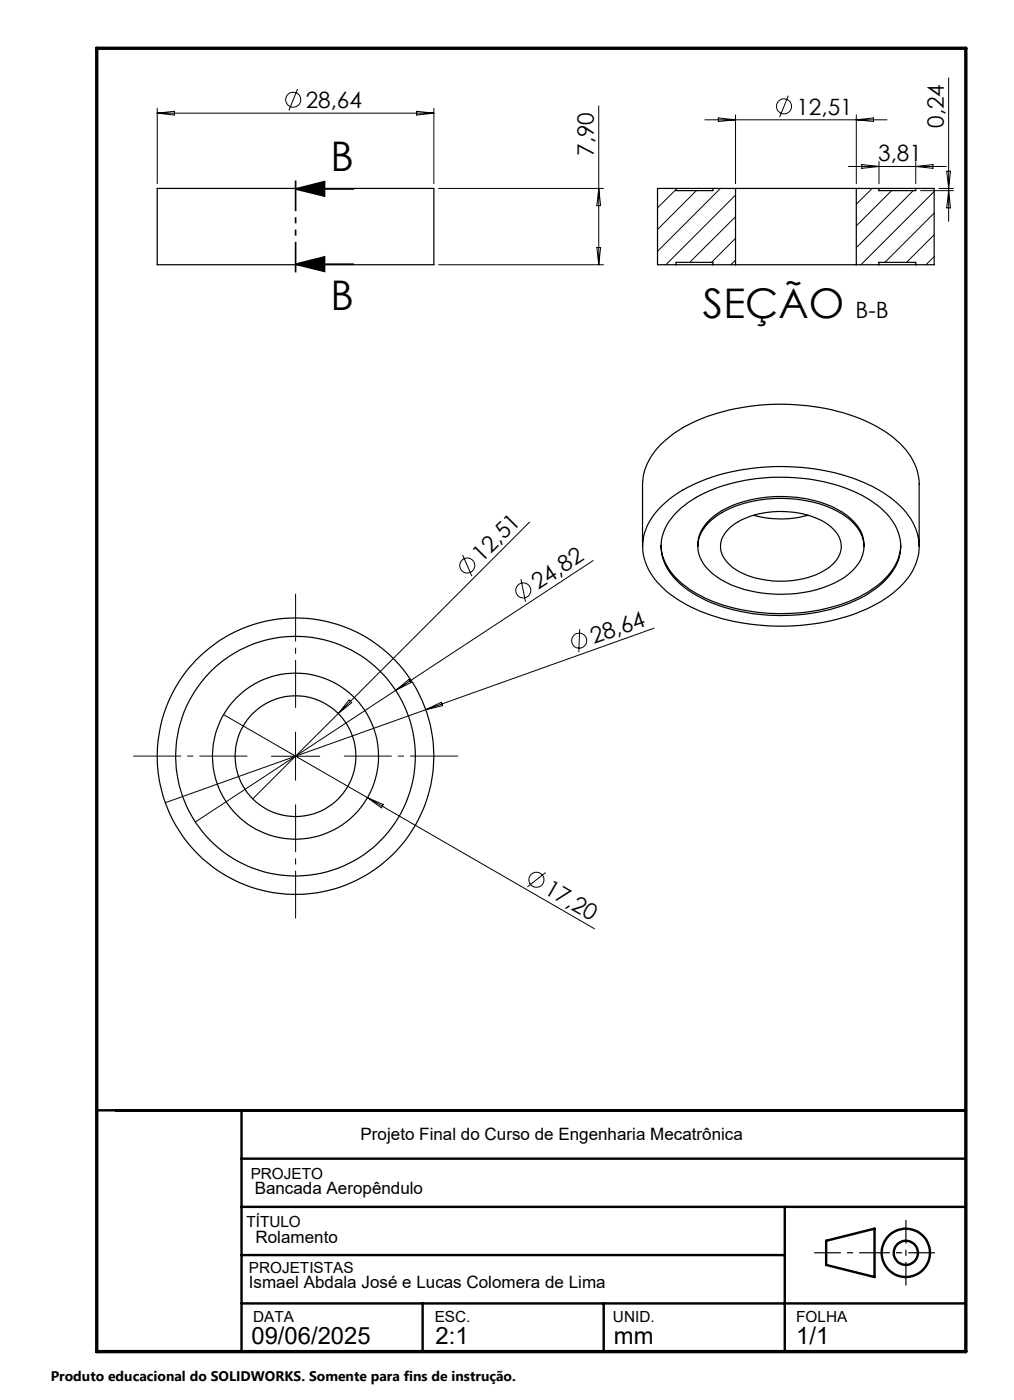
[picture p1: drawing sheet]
<svg xmlns="http://www.w3.org/2000/svg" width="210mm" height="290mm" viewBox="0 0 210 290" stroke-linecap="round" stroke-linejoin="round" font-family="sans-serif">
<g fill="none" stroke="#000" stroke-width=".25">
<path d="M32.6 39h57.3v15.8h-57.3zM140 39h7.6M140 39h-3.8v15.8h3.8M140 39v.5h7.6v-.5M147.6 39h4.7M152.3 39h25M152.3 39v15.8M177.3 39v15.8M177.3 39h4.7M182 39h7.7M182 39v.5h7.7v-.5M189.7 39h3.8v15.8h-3.8"/>
<path d="M140 54.8h7.6M140 54.8v-.5h7.6v.5M147.6 54.8h4.7M152.3 54.8h25M177.3 54.8h4.7M182 54.8h7.7M182 54.8v-.5h7.7v.5M133.1 113.2v-12.9a12.9 12.9 0 0 1 5.9-10 34.8 34.8 0 0 1 16.9-6.2 44 44 0 0 1 25.9 4.4 15.9 15.9 0 0 1 8.3 9.7l.3 1.4v13.6M136.8 105a30.7 30.7 0 0 1 16.6-7.7 45.8 45.8 0 0 1 27.4 3.5 17.8 17.8 0 0 1 8.9 8.8 10.7 10.7 0 0 1-2.8 11.5 29.5 29.5 0 0 1-15 7.5 46.2 46.2 0 0 1-28.8-2.9 18.5 18.5 0 0 1-9.2-8.6 10.5 10.5 0 0 1 2.3-11.5zM136.9 113a11.2 11.2 0 0 0 5.1 8.5 32.5 32.5 0 0 0 18.4 5.6 36.3 36.3 0 0 0 19.3-4.4 13.1 13.1 0 0 0 6.7-8.6l.1-1.1M140.5 105.7a27.6 27.6 0 0 1 14.9-6.4 38 38 0 0 1 24.1 3.9 13.7 13.7 0 0 1 6.8 7.8 9.4 9.4 0 0 1-3.1 9.3 27.6 27.6 0 0 1-15.7 6.8 38.2 38.2 0 0 1-23.1-3.7 13.6 13.6 0 0 1-7.3-8.4 9.7 9.7 0 0 1 3.4-9.3zM144.5 113.2a7.5 7.5 0 0 1 3.7-6.6 24.8 24.8 0 0 1 16.9-3.6 20.5 20.5 0 0 1 11.1 4.4 7.1 7.1 0 0 1 2.7 5.8"/>
<path d="M146.6 108.4a19.8 19.8 0 0 1 12.5-5.1 24.7 24.7 0 0 1 16.5 4 7.2 7.2 0 0 1 3.2 7.1 9.9 9.9 0 0 1-6 6.4 27 27 0 0 1-23.4-.7 8.7 8.7 0 0 1-4.9-6.7 6.6 6.6 0 0 1 2.1-5zM151.3 109.2a17.7 17.7 0 0 1 14.1-2.9 11.6 11.6 0 0 1 8.2 4.5 4.9 4.9 0 0 1-1.7 6.6 18.2 18.2 0 0 1-14.2 2.6 11 11 0 0 1-7.9-4.7 4.8 4.8 0 0 1 1.5-6.1zM156.1 106.7a20.8 20.8 0 0 0 11.3 0"/>
<circle cx="61.2" cy="156.6" r="24.8"/>
<circle cx="61.2" cy="156.6" r="17.2"/>
<circle cx="61.2" cy="156.6" r="28.6"/>
<circle cx="61.2" cy="156.6" r="12.5"/>
</g>
<g fill="none" stroke="#000" stroke-width=".21">
<path d="M61.6 18.4l-1.8 4.5M163.3 19.8l-1.8 4.5M196.5 16.1v29.7M32.6 22.5v15.5M32.6 23.4h57.3M32.6 23.4l3.5-.3v.7zM86.3 23.1l3.6 .3-3.6 .4zM89.9 22.5v15.5M90.8 39h34.2M124 21.9v32.9M124 39l.4 3.6h-.8zM140 39.2l-3.8 3.9"/>
<path d="M144.2 39.5l-8 8M146 24.8h37.7M148.8 24.4l3.5 .4-3.5 .4zM149.2 39l-13 13.1M152.3 23.8v14.2M175.7 34.5h20.3M177.3 23.8v14.2M177.3 24.8l3.6-.4v.8zM178.5 34.1l3.5 .4-3.5 .4zM180.6 39l-3.3 3.3M182 33.5v4.5M184.6 39.5l-7.3 7.3"/>
<path d="M189.1 39.5l-11.8 11.8M189.7 33.5v4.5M189.7 34.5l3.5-.4v.8zM190.6 39.5h6.8M193.5 39.7l-15.2 15.1M194.5 39h2.9M196.1 35.5h.7l-.3 3.5zM196.5 39.5l.3 3.6h-.7zM90.8 54.8h34.2M123.6 51.3h.8l-.4 3.5zM152.3 40.4l-14.4 14.4M152.3 44.9l-9.5 9.4"/>
<path d="M152.3 49.4l-4.9 4.9M152.3 53.9l-1 .9M193.5 44.1l-10.2 10.2M193.5 48.6l-5.8 5.7M193.5 53.1l-1.7 1.7M95.8 115l1.9 4.3M107.9 120l.9 4.7M109.7 108.1l-57.3 57.4M122.8 116.1l-82.3 54.2M120.1 130.3l-.2 4.8M135.5 130.1l-47.3 16.9M46.3 148l76.8 44.4"/>
<path d="M56.2 156.6h10M61.2 151.6v10M72.3 145l.5 .5-2.7 2.3zM82 143l2.7-2.3 .4 .7zM88.2 147l-54 19.3M88.2 147l3.2-1.5 .3 .7zM76.1 165.2l3.3 1.5-.4 .6zM113 180.7l-3.8 3"/>
<circle cx="60.7" cy="20.7" r="1.56"/>
<circle cx="162.4" cy="22" r="1.55"/>
<circle cx="96.8" cy="117.1" r="1.55"/>
<circle cx="108.4" cy="122.3" r="1.56"/>
<circle cx="120" cy="132.7" r="1.55"/>
<circle cx="111.1" cy="182.2" r="1.56"/>
</g>
<path d="M61.2 39.1l6-1.5v3zM61.2 39.1h12M61.2 54.7l6-1.5v3zM61.2 54.7h12" fill="none" stroke="#000" stroke-width=".35"/>
<g fill="none" stroke="#000" stroke-width=".5">
<path d="M20 230h180M50 230v50M50 240h150M50 250h150M50 260h112.5M162.5 250v30M171.1 257l10-2.5v10l-10-2.5zM50 270h150M87.5 270v10M125 270v10"/>
<circle cx="187.6" cy="259.5" r="5"/>
<circle cx="187.6" cy="259.5" r="2.51"/>
</g>
<path d="M51.2 156.6h-23.6M61.2 146.6v-23.6M71.2 156.6h23.7M61.2 166.6v23.7" fill="none" stroke="#000" stroke-width=".21" stroke-dasharray="15.2 1.3 1.3 1.3" stroke-dashoffset="5.3" stroke-linecap="butt"/>
<path d="M61.2 37.1v19.6" fill="none" stroke="#000" stroke-width=".35" stroke-dasharray="6.3 1.3 1.3 1.3 1.3 1.3" stroke-dashoffset="-.3" stroke-linecap="butt"/>
<path d="M168.6 259.5h25" fill="none" stroke="#000" stroke-width=".25" stroke-dasharray="6.3 1.3 1.3 1.3" stroke-dashoffset=".8" stroke-linecap="butt"/>
<path d="M187.6 252.7v13.6" fill="none" stroke="#000" stroke-width=".25" stroke-dasharray="6.3 1.3 1.3 1.3" stroke-dashoffset="1.5" stroke-linecap="butt"/>
<path d="M20 10h180v270h-180z" fill="none" stroke="#000" stroke-width=".7"/>
<path d="M61.2 39.1l6-1.5v3zM61.2 54.7l6-1.5v3z" fill="#000"/>
<g font-size="8.5">
<text x="68.5" y="35.4">B</text>
<text x="68.5" y="64.3">B</text>
<text x="145.6" y="65.9">SEÇÃO</text>
</g>
<g font-size="4.9">
<text x="52.1" y="278.3">09/06/2025</text>
<text x="90.2" y="278.3">2:1</text>
<text x="127.1" y="278.3">mm</text>
<text x="164.9" y="278.3">1/1</text>
</g>
<g font-size="4.7">
<text x="63.3" y="22.4">28,64</text>
<text x="165" y="23.7">12,51</text>
<text x="195.5" y="26.5" transform="rotate(-90 195.5 26.5)">0,24</text>
<text x="123" y="32.3" transform="rotate(-90 123 32.3)">7,90</text>
<text x="181.9" y="33.4">3,81</text>
<text x="177.2" y="65.9">B-B</text>
<text x="99.8" y="116.5" transform="rotate(-45 99.8 116.5)">12,51</text>
<text x="111.5" y="122.3" transform="rotate(-33 111.5 122.3)">24,82</text>
<text x="123" y="133.4" transform="rotate(-20 123 133.4)">28,64</text>
<text x="112.5" y="185" transform="rotate(30 112.5 185)">17,20</text>
</g>
<g font-size="3.5">
<text x="74.7" y="236.2">Projeto Final do Curso de Engenharia Mecatrônica</text>
<text x="52.7" y="247.3">Bancada Aeropêndulo</text>
<text x="52.9" y="257.5">Rolamento</text>
<text x="51.5" y="266.8">Ismael Abdala José e Lucas Colomera de Lima</text>
</g>
<g font-size="3.2">
<text x="51.9" y="244.2">PROJETO</text>
<text x="51" y="254.1">TÍTULO</text>
<text x="51.5" y="263.7">PROJETISTAS</text>
<text x="52.4" y="273.8">DATA</text>
<text x="90" y="273.8">ESC.</text>
<text x="126.9" y="273.8">UNID.</text>
<text x="164.9" y="273.8">FOLHA</text>
</g>
<text font-size="2.9" x="10.5" y="286">Produto educacional do SOLIDWORKS. Somente para fins de instrução.</text>
</svg>
